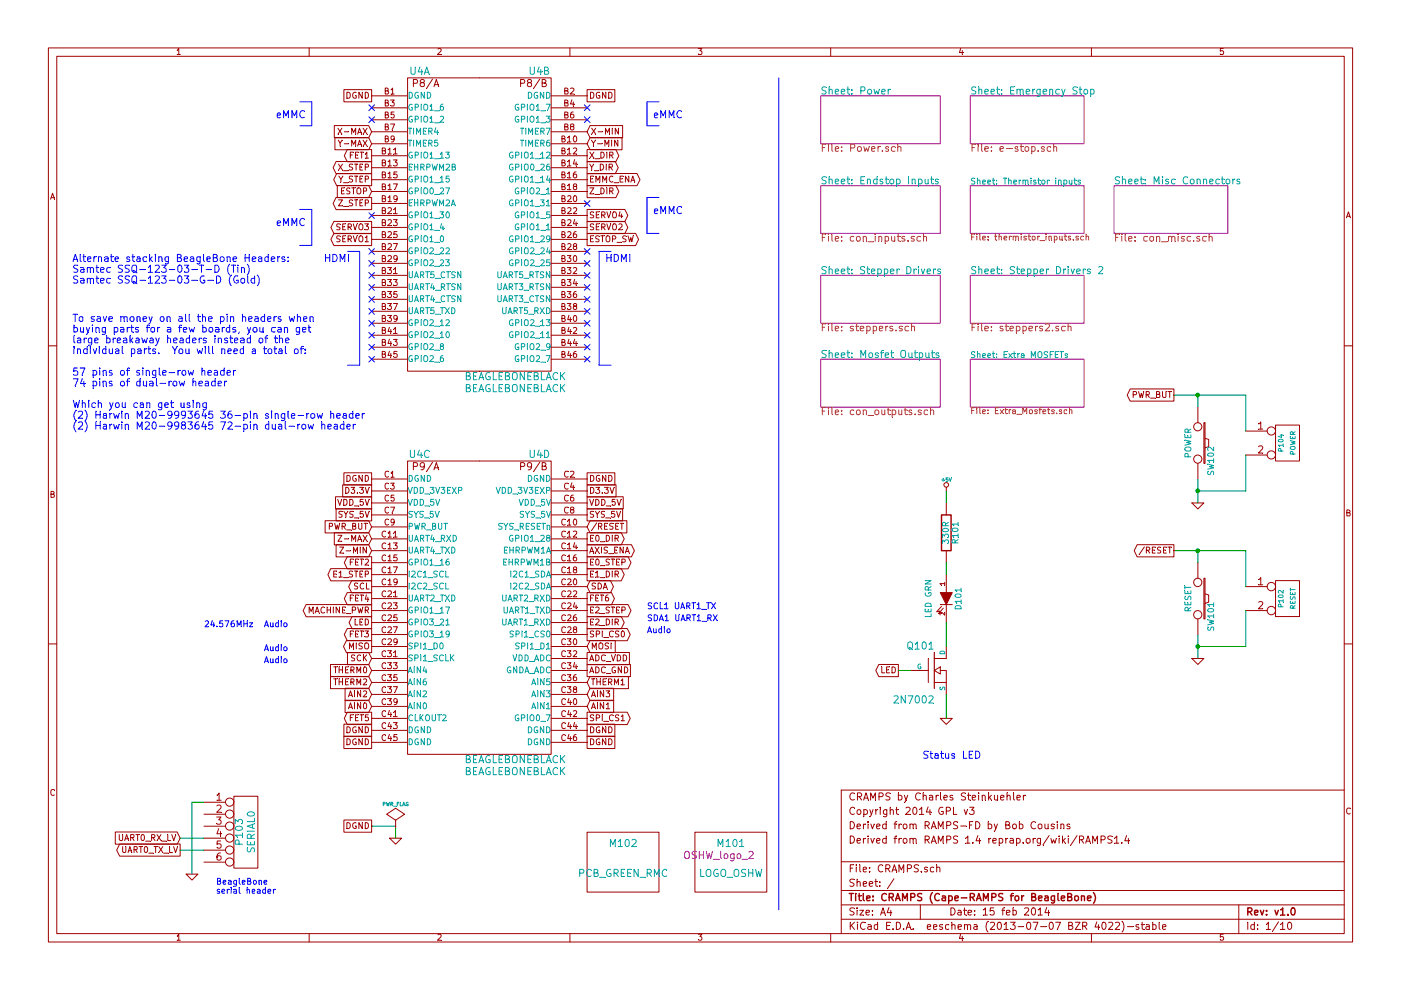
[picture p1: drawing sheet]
EESchema Schematic File Version 2
LIBS:power
LIBS:device
LIBS:transistors
LIBS:conn
LIBS:linear
LIBS:regul
LIBS:74xx
LIBS:cmos4000
LIBS:adc-dac
LIBS:memory
LIBS:xilinx
LIBS:special
LIBS:microcontrollers
LIBS:dsp
LIBS:microchip
LIBS:analog_switches
LIBS:motorola
LIBS:texas
LIBS:intel
LIBS:audio
LIBS:interface
LIBS:digital-audio
LIBS:philips
LIBS:display
LIBS:cypress
LIBS:siliconi
LIBS:opto
LIBS:atmel
LIBS:contrib
LIBS:valves
LIBS:RMC
LIBS:arduino_shieldsNCL
LIBS:opendous
LIBS:beaglebone
LIBS:beagleboneblack
LIBS:CRAMPS-cache
EELAYER 27 0
EELAYER END
$Descr A4 11693 8268
encoding utf-8
Sheet 1 10
Title "CRAMPS (Cape-RAMPS for BeagleBone)"
Date "15 feb 2014"
Rev "v1.0"
Comp ""
Comment1 "Derived from RAMPS 1.4 reprap.org/wiki/RAMPS1.4"
Comment2 "Derived from RAMPS-FD by Bob Cousins"
Comment3 "Copyright 2014 GPL v3"
Comment4 "CRAMPS by Charles Steinkuehler"
$EndDescr
$Sheet
S 6850 800  1000 400 
U 5239FE5C
F0 "Power" 60
F1 "Power.sch" 60
$EndSheet
$Sheet
S 6850 2300 1000 400 
U 50FC2853
F0 "Stepper Drivers" 60
F1 "steppers.sch" 60
$EndSheet
$Sheet
S 8100 800  950  400 
U 5239FA54
F0 "Emergency Stop" 60
F1 "e-stop.sch" 60
$EndSheet
$Sheet
S 8100 2300 950  400 
U 51B4E84F
F0 "Stepper Drivers 2" 60
F1 "steppers2.sch" 60
$EndSheet
Text GLabel 4900 5800 2    50   Input ~ 0
AIN3
Text GLabel 3100 5800 0    50   Input ~ 0
AIN2
$Sheet
S 9300 1550 950  400 
U 5176EFAC
F0 "Misc Connectors" 60
F1 "con_misc.sch" 60
$EndSheet
Text GLabel 4900 5100 2    50   Output ~ 0
E2_STEP
Text GLabel 4900 5200 2    50   Output ~ 0
E2_DIR
$Sheet
S 6850 3000 1000 400 
U 50FC3D20
F0 "Mosfet Outputs" 60
F1 "con_outputs.sch" 60
$EndSheet
$Comp
L LOGO_OSHW M101
U 1 1
P 6100 7200
F 0 "M101" H 6100 7350 60  0000 C CNN
F 1 "LOGO_OSHW" H 6100 7100 60  0000 C CNN
F 2 "OSHW_logo_2" H 6000 7250 60  0000 C CNN
F 3 "" H 6100 7200 60  0001 C CNN
    1    6100 7200
    1    0    0    -1  
$EndComp
Text GLabel 4900 5900 2    50   Input ~ 0
AIN1
Text GLabel 4900 5400 2    50   Input ~ 0
MOSI
Text GLabel 3100 5500 0    50   Input ~ 0
SCK
Text GLabel 3100 5400 0    50   Output ~ 0
MISO
Text GLabel 3100 5900 0    50   Input ~ 0
AIN0
Text GLabel 1500 7000 0    50   Input ~ 0
UART0_RX_LV
Text GLabel 1500 7100 0    50   Output ~ 0
UART0_TX_LV
Text GLabel 3100 4900 0    50   Output ~ 0
SCL
Text GLabel 4900 4900 2    50   BiDi ~ 0
SDA
Text GLabel 3100 4600 0    50   Input ~ 0
Z-MIN
Text GLabel 3100 4500 0    50   Input ~ 0
Z-MAX
Text GLabel 3100 1200 0    50   Input ~ 0
Y-MAX
Text GLabel 4900 1200 2    50   Input ~ 0
Y-MIN
Text GLabel 4900 1100 2    50   Input ~ 0
X-MIN
Text GLabel 3100 1100 0    50   Input ~ 0
X-MAX
Text GLabel 3100 2000 0    50   Output ~ 0
SERVO1
Text GLabel 4900 1900 2    50   Output ~ 0
SERVO2
Text GLabel 3100 1900 0    50   Output ~ 0
SERVO3
Text GLabel 4900 1800 2    50   Output ~ 0
SERVO4
$Sheet
S 6850 1550 1000 400 
U 50FC37D4
F0 "Endstop Inputs" 60
F1 "con_inputs.sch" 60
$EndSheet
Text GLabel 3100 1700 0    50   Output ~ 0
Z_STEP
Text GLabel 4900 1600 2    50   Output ~ 0
Z_DIR
Text GLabel 3100 4800 0    50   Output ~ 0
E1_STEP
Text GLabel 4900 4600 2    50   Output ~ 0
AXIS_ENA
Text GLabel 4900 4800 2    50   Output ~ 0
E1_DIR
Text GLabel 4900 4500 2    50   Output ~ 0
E0_DIR
Text GLabel 4900 4700 2    50   Output ~ 0
E0_STEP
Text GLabel 4900 1500 2    50   Output ~ 0
EMMC_ENA
Text GLabel 3100 5700 0    50   Input ~ 0
THERM2
Text GLabel 4900 5700 2    50   Input ~ 0
THERM1
Text GLabel 3100 5600 0    50   Input ~ 0
THERM0
Text GLabel 4900 1400 2    50   Output ~ 0
Y_DIR
Text GLabel 3100 1500 0    50   Output ~ 0
Y_STEP
Text GLabel 4900 1300 2    50   Output ~ 0
X_DIR
Text GLabel 3100 1400 0    50   Output ~ 0
X_STEP
Text Notes 7700 6350 0    60   ~ 0
Status LED
$Comp
L GND #PWR01
U 1 1
P 10000 5500
F 0 "#PWR01" H 10000 5500 30  0001 C CNN
F 1 "GND" H 10000 5430 30  0001 C CNN
F 2 "" H 10000 5500 60  0001 C CNN
F 3 "" H 10000 5500 60  0001 C CNN
    1    10000 5500
    1    0    0    -1  
$EndComp
$Comp
L SW_PUSH SW101
U 1 1
P 10000 5000
F 0 "SW101" H 10150 5110 50  0000 C CNN
F 1 "RESET" H 10000 4920 50  0000 C CNN
F 2 "" H 10000 5000 60  0001 C CNN
F 3 "" H 10000 5000 60  0001 C CNN
F 4 "TE" H 6250 6550 60  0001 C CNN "Mfg"
F 5 "FSM2JH" H 6250 6550 60  0001 C CNN "PartNo"
    1    10000 5000
    0    1    1    0   
$EndComp
$Comp
L GND #PWR02
U 1 1
P 7900 6000
F 0 "#PWR02" H 7900 6000 30  0001 C CNN
F 1 "GND" H 7900 5930 30  0001 C CNN
F 2 "" H 7900 6000 60  0001 C CNN
F 3 "" H 7900 6000 60  0001 C CNN
    1    7900 6000
    1    0    0    -1  
$EndComp
$Comp
L LED D101
U 1 1
P 7900 5000
F 0 "D101" H 7900 5100 50  0000 C CNN
F 1 "LED GRN" H 7900 4850 50  0000 C CNN
F 2 "" H 7900 5000 60  0001 C CNN
F 3 "" H 7900 5000 60  0001 C CNN
F 4 "Osram" H 6250 6550 60  0001 C CNN "Mfg"
F 5 "LG R971-KN-1" H 6250 6550 60  0001 C CNN "PartNo"
    1    7900 5000
    0    1    1    0   
$EndComp
$Comp
L R R101
U 1 1
P 7900 4450
F 0 "R101" V 7980 4450 50  0000 C CNN
F 1 "330R" V 7900 4450 50  0000 C CNN
F 2 "" H 7900 4450 60  0001 C CNN
F 3 "" H 7900 4450 60  0001 C CNN
F 4 "Stackpole" H 6250 6550 60  0001 C CNN "Mfg"
F 5 "RMCF0805FT330R" H 6250 6550 60  0001 C CNN "PartNo"
F 6 "KOA" H 6250 6550 60  0001 C CNN "AltMfg"
F 7 "RK73H2ATTDD3300F" H 6250 6550 60  0001 C CNN "AltPartNo"
    1    7900 4450
    1    0    0    -1  
$EndComp
$Comp
L PCB_GREEN_RMC M102
U 1 1
P 5200 7200
F 0 "M102" H 5200 7350 60  0000 C CNN
F 1 "PCB_GREEN_RMC" H 5200 7100 60  0000 C CNN
F 2 "" H 5200 7200 60  0000 C CNN
F 3 "" H 5200 7200 60  0000 C CNN
    1    5200 7200
    1    0    0    -1  
$EndComp
Text GLabel 4900 5300 2    50   Output ~ 0
SPI_CS0
$Sheet
S 8100 3000 950  400 
U 523E5F7E
F0 "Extra MOSFETs" 50
F1 "Extra_Mosfets.sch" 50
$EndSheet
Text GLabel 3100 5200 0    50   Output ~ 0
LED
$Comp
L CONN_2 P102
U 1 1
P 10750 5000
F 0 "P102" V 10700 5000 40  0000 C CNN
F 1 "RESET" V 10800 5000 40  0000 C CNN
F 2 "" H 10750 5000 60  0000 C CNN
F 3 "" H 10750 5000 60  0000 C CNN
F 4 "Harwin" H 6250 6550 60  0001 C CNN "Mfg"
F 5 "M20-9990245" H 6250 6550 60  0001 C CNN "PartNo"
    1    10750 5000
    1    0    0    -1  
$EndComp
$Sheet
S 8100 1550 950  400 
U 52C42F11
F0 "Thermistor inputs" 50
F1 "thermistor_inputs.sch" 50
$EndSheet
$Comp
L +5V #PWR03
U 1 1
P 7900 4100
F 0 "#PWR03" H 7900 4190 20  0001 C CNN
F 1 "+5V" H 7900 4190 30  0000 C CNN
F 2 "" H 7900 4100 60  0000 C CNN
F 3 "" H 7900 4100 60  0000 C CNN
    1    7900 4100
    1    0    0    -1  
$EndComp
$Comp
L MOSFET_N Q101
U 1 1
P 7800 5600
F 0 "Q101" H 7800 5800 60  0000 R CNN
F 1 "2N7002" H 7800 5350 60  0000 R CNN
F 2 "~" H 7800 5600 60  0000 C CNN
F 3 "~" H 7800 5600 60  0000 C CNN
F 4 "Diodes Inc." H 6250 6550 60  0001 C CNN "Mfg"
F 5 "2N7002K-7" H 6250 6550 60  0001 C CNN "PartNo"
    1    7800 5600
    1    0    0    -1  
$EndComp
Text Notes 5050 2200 0    60   ~ 0
HDMI
Text Notes 2700 2200 0    60   ~ 0
HDMI
Text Notes 5450 1000 0    60   ~ 0
eMMC
Text Notes 5450 1800 0    60   ~ 0
eMMC
Text Notes 2300 1000 0    60   ~ 0
eMMC
Text Notes 2300 1900 0    60   ~ 0
eMMC
Text GLabel 3100 1600 0    50   Input ~ 0
ESTOP
Text GLabel 4900 2000 2    50   Output ~ 0
ESTOP_SW
Text GLabel 4900 6000 2    50   Output ~ 0
SPI_CS1
$Comp
L BEAGLEBONEBLACK U4
U 1 1
P 3650 1850
F 0 "U4" H 3500 3100 60  0000 C CNN
F 1 "BEAGLEBONEBLACK" H 4300 450 60  0000 C CNN
F 2 "~" H 3450 600 60  0000 C CNN
F 3 "~" H 3450 600 60  0000 C CNN
F 4 "Major League" H 3650 5050 60  0001 C CNN "Mfg"
F 5 "SSHQ-123-D-08-GT-LF" H 3650 5050 60  0001 C CNN "PartNo"
F 6 "2x required!" H 3650 5050 60  0001 C CNN "Note"
    1    3650 1850
    1    0    0    -1  
$EndComp
$Comp
L BEAGLEBONEBLACK U4
U 2 1
P 4350 1850
F 0 "U4" H 4200 3100 60  0000 C CNN
F 1 "BEAGLEBONEBLACK" H 4400 550 60  0000 C CNN
F 2 "~" H 4150 600 60  0000 C CNN
F 3 "~" H 4150 600 60  0000 C CNN
F 4 "Major League" H 3650 5050 60  0001 C CNN "Mfg"
F 5 "SSHQ-123-D-08-GT-LF" H 3650 5050 60  0001 C CNN "PartNo"
F 6 "2x required!" H 3650 5050 60  0001 C CNN "Note"
    2    4350 1850
    -1   0    0    -1  
$EndComp
$Comp
L BEAGLEBONEBLACK U4
U 3 1
P 3650 5050
F 0 "U4" H 3500 6300 60  0000 C CNN
F 1 "BEAGLEBONEBLACK" H 4300 3650 60  0000 C CNN
F 2 "~" H 3450 3800 60  0000 C CNN
F 3 "~" H 3450 3800 60  0000 C CNN
F 4 "Major League" H 3650 5050 60  0001 C CNN "Mfg"
F 5 "SSHQ-123-D-08-GT-LF" H 3650 5050 60  0001 C CNN "PartNo"
F 6 "2x required!" H 3650 5050 60  0001 C CNN "Note"
    3    3650 5050
    1    0    0    -1  
$EndComp
$Comp
L BEAGLEBONEBLACK U4
U 4 1
P 4350 5050
F 0 "U4" H 4200 6300 60  0000 C CNN
F 1 "BEAGLEBONEBLACK" H 4400 3750 60  0000 C CNN
F 2 "~" H 4150 3800 60  0000 C CNN
F 3 "~" H 4150 3800 60  0000 C CNN
F 4 "Major League" H 3650 5050 60  0001 C CNN "Mfg"
F 5 "SSHQ-123-D-08-GT-LF" H 3650 5050 60  0001 C CNN "PartNo"
F 6 "2x required!" H 3650 5050 60  0001 C CNN "Note"
    4    4350 5050
    -1   0    0    -1  
$EndComp
Text GLabel 3100 5100 0    50   Output ~ 0
MACHINE_PWR
Text Notes 1700 5250 0    50   ~ 0
24.576MHz
Text Notes 2200 5250 0    50   ~ 0
Audio
Text Notes 5400 5300 0    50   ~ 0
Audio
Text Notes 2200 5450 0    50   ~ 0
Audio
Text Notes 2200 5550 0    50   ~ 0
Audio
$Comp
L CONN_6 P103
U 1 1
P 2050 6950
F 0 "P103" V 2000 6950 60  0000 C CNN
F 1 "SERIAL0" V 2100 6950 60  0000 C CNN
F 2 "" H 2050 6950 60  0001 C CNN
F 3 "" H 2050 6950 60  0001 C CNN
F 4 "Harwin" H 6250 6550 60  0001 C CNN "Mfg"
F 5 "M20-7820646" H 6250 6550 60  0001 C CNN "PartNo"
    1    2050 6950
    1    0    0    -1  
$EndComp
$Comp
L GND #PWR04
U 1 1
P 1600 7300
F 0 "#PWR04" H 1600 7300 30  0001 C CNN
F 1 "GND" H 1600 7230 30  0001 C CNN
F 2 "" H 1600 7300 60  0001 C CNN
F 3 "" H 1600 7300 60  0001 C CNN
    1    1600 7300
    1    0    0    -1  
$EndComp
Wire Wire Line
    10000 5300 10000 5500
Wire Wire Line
    7900 5800 7900 6000
Wire Wire Line
    7900 4800 7900 4700
Wire Wire Line
    9800 4600 10400 4600
Wire Wire Line
    10000 4600 10000 4700
Wire Notes Line
    6500 650  6500 7600
Wire Wire Line
    10400 4600 10400 4900
Connection ~ 10000 4600
Wire Wire Line
    10400 5100 10400 5400
Wire Wire Line
    10400 5400 10000 5400
Connection ~ 10000 5400
Wire Wire Line
    7900 4100 7900 4200
Wire Wire Line
    7900 5400 7900 5200
Wire Notes Line
    5500 850  5400 850 
Wire Notes Line
    5400 850  5400 1050
Wire Notes Line
    5400 1050 5500 1050
Wire Notes Line
    2500 850  2600 850 
Wire Notes Line
    2600 850  2600 1050
Wire Notes Line
    2600 1050 2500 1050
Wire Notes Line
    5500 1650 5400 1650
Wire Notes Line
    5400 1650 5400 1950
Wire Notes Line
    5400 1950 5500 1950
Wire Notes Line
    2500 1750 2600 1750
Wire Notes Line
    3000 2100 3000 3050
Wire Notes Line
    5000 3050 5100 3050
Wire Notes Line
    3000 3050 2900 3050
Wire Notes Line
    3000 2100 2900 2100
Wire Notes Line
    5000 2100 5000 3050
Wire Notes Line
    5000 2100 5100 2100
Wire Wire Line
    1700 6700 1600 6700
Wire Wire Line
    1600 6700 1600 7300
Wire Wire Line
    1500 7000 1700 7000
Wire Wire Line
    1700 7100 1500 7100
Text GLabel 4900 4300 2    50   UnSpc ~ 0
SYS_5V
Text GLabel 3100 4300 0    50   UnSpc ~ 0
SYS_5V
Text GLabel 4900 4200 2    50   UnSpc ~ 0
VDD_5V
Text GLabel 3100 4200 0    50   UnSpc ~ 0
VDD_5V
Text GLabel 4900 4100 2    50   UnSpc ~ 0
D3.3V
Text GLabel 3100 4100 0    50   UnSpc ~ 0
D3.3V
Text GLabel 4900 4400 2    50   Input ~ 0
/RESET
Text GLabel 3100 4400 0    50   Input ~ 0
PWR_BUT
Text GLabel 9800 3300 0    50   Output ~ 0
PWR_BUT
$Comp
L GND #PWR05
U 1 1
P 10000 4200
F 0 "#PWR05" H 10000 4200 30  0001 C CNN
F 1 "GND" H 10000 4130 30  0001 C CNN
F 2 "" H 10000 4200 60  0001 C CNN
F 3 "" H 10000 4200 60  0001 C CNN
    1    10000 4200
    1    0    0    -1  
$EndComp
$Comp
L SW_PUSH SW102
U 1 1
P 10000 3700
F 0 "SW102" H 10150 3810 50  0000 C CNN
F 1 "POWER" H 10000 3620 50  0000 C CNN
F 2 "" H 10000 3700 60  0001 C CNN
F 3 "" H 10000 3700 60  0001 C CNN
F 4 "TE" H 6250 6550 60  0001 C CNN "Mfg"
F 5 "FSM2JH" H 6250 6550 60  0001 C CNN "PartNo"
    1    10000 3700
    0    1    1    0   
$EndComp
$Comp
L CONN_2 P104
U 1 1
P 10750 3700
F 0 "P104" V 10700 3700 40  0000 C CNN
F 1 "POWER" V 10800 3700 40  0000 C CNN
F 2 "" H 10750 3700 60  0000 C CNN
F 3 "" H 10750 3700 60  0000 C CNN
F 4 "Harwin" H 6250 6550 60  0001 C CNN "Mfg"
F 5 "M20-9990245" H 6250 6550 60  0001 C CNN "PartNo"
    1    10750 3700
    1    0    0    -1  
$EndComp
Wire Wire Line
    10000 4000 10000 4200
Wire Wire Line
    10000 3300 10000 3400
Wire Wire Line
    10400 3300 10400 3600
Wire Wire Line
    10400 3800 10400 4100
Wire Wire Line
    10400 4100 10000 4100
Connection ~ 10000 4100
Wire Wire Line
    9800 3300 10400 3300
Connection ~ 10000 3300
Text GLabel 7500 5600 0    50   Output ~ 0
LED
Wire Wire Line
    7600 5600 7500 5600
Text GLabel 9800 4600 0    50   Output ~ 0
/RESET
Text GLabel 3100 5000 0    50   Output ~ 0
FET4
Text GLabel 3100 5300 0    50   Output ~ 0
FET3
Text GLabel 3100 4700 0    50   Output ~ 0
FET2
Text GLabel 3100 1300 0    50   Output ~ 0
FET1
Text GLabel 3100 6000 0    50   Output ~ 0
FET5
Text GLabel 4900 5000 2    50   Output ~ 0
FET6
Text GLabel 4900 5500 2    50   UnSpc ~ 0
ADC_VDD
Text GLabel 4900 5600 2    50   UnSpc ~ 0
ADC_GND
Text Notes 1800 7400 0    50   ~ 0
BeagleBone\nserial header
Text Notes 5400 5100 0    50   ~ 0
SCL1 UART1_TX
Text Notes 5400 5200 0    50   ~ 0
SDA1 UART1_RX
Text GLabel 4900 4000 2    50   UnSpc ~ 0
DGND
Text GLabel 4900 6100 2    50   UnSpc ~ 0
DGND
Text GLabel 4900 6200 2    50   UnSpc ~ 0
DGND
Text GLabel 3100 4000 0    50   UnSpc ~ 0
DGND
Text GLabel 3100 6100 0    50   UnSpc ~ 0
DGND
Text GLabel 3100 6200 0    50   UnSpc ~ 0
DGND
Text GLabel 3100 800  0    50   UnSpc ~ 0
DGND
Text GLabel 4900 800  2    50   UnSpc ~ 0
DGND
Wire Wire Line
    3100 6900 3300 6900
Wire Wire Line
    3300 6900 3300 7000
$Comp
L PWR_FLAG #FLG06
U 1 1
P 3300 6900
F 0 "#FLG06" H 3300 6995 30  0001 C CNN
F 1 "PWR_FLAG" H 3300 7080 30  0000 C CNN
F 2 "" H 3300 6900 60  0001 C CNN
F 3 "" H 3300 6900 60  0001 C CNN
    1    3300 6900
    1    0    0    -1  
$EndComp
$Comp
L GND #PWR07
U 1 1
P 3300 7000
F 0 "#PWR07" H 3300 7000 30  0001 C CNN
F 1 "GND" H 3300 6930 30  0001 C CNN
F 2 "" H 3300 7000 60  0001 C CNN
F 3 "" H 3300 7000 60  0001 C CNN
    1    3300 7000
    1    0    0    -1  
$EndComp
Text GLabel 3100 6900 0    50   UnSpc ~ 0
DGND
Wire Notes Line
    2600 1750 2600 2050
Wire Notes Line
    2600 2050 2500 2050
NoConn ~ 3100 900 
NoConn ~ 3100 1000
NoConn ~ 3100 1800
NoConn ~ 4900 900 
NoConn ~ 4900 1000
NoConn ~ 4900 2100
NoConn ~ 4900 2200
NoConn ~ 4900 2300
NoConn ~ 4900 2400
NoConn ~ 4900 2500
NoConn ~ 4900 2600
NoConn ~ 4900 2700
NoConn ~ 4900 2800
NoConn ~ 4900 2900
NoConn ~ 4900 3000
NoConn ~ 3100 2100
NoConn ~ 3100 2200
NoConn ~ 3100 2300
NoConn ~ 3100 2400
NoConn ~ 3100 2500
NoConn ~ 3100 2600
NoConn ~ 3100 2700
NoConn ~ 3100 2800
NoConn ~ 3100 2900
NoConn ~ 3100 3000
NoConn ~ 4900 1700
Text Notes 600  2200 0    60   ~ 0
Alternate stacking BeagleBone Headers:\nSamtec SSQ-123-03-T-D (Tin)\nSamtec SSQ-123-03-G-D (Gold)\n
Text Notes 600  2700 0    60   ~ 0
To save money on all the pin headers when\nbuying parts for a few boards, you can get\nlarge breakaway headers instead of the\nindividual parts.  You will need a total of:\n\n57 pins of single-row header\n74 pins of dual-row header\n\nWhich you can get using\n(2) Harwin M20-9993645 36-pin single-row header\n(2) Harwin M20-9983645 72-pin dual-row header\n
$EndSCHEMATC
